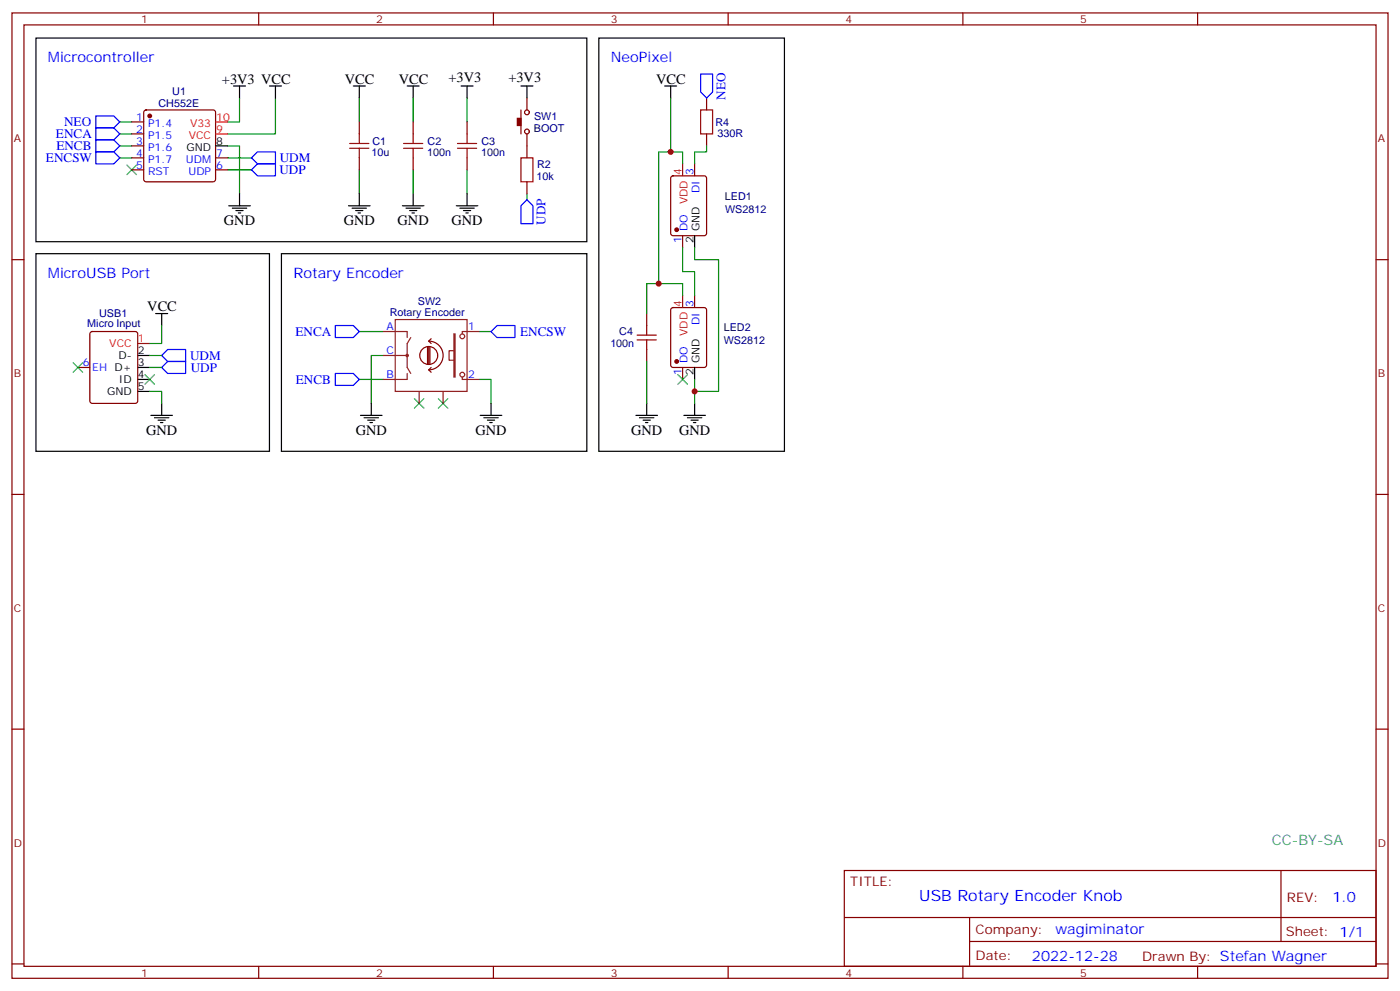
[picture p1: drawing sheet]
<svg xmlns="http://www.w3.org/2000/svg" width="412mm" height="292mm" viewBox="0 0 412 292" stroke-linecap="round" stroke-linejoin="round" font-family="sans-serif">
<g fill="none" stroke="#870000" stroke-width=".35">
<path d="M3.5 3.8h405.4v284.3h-405.4zM7.1 7.3h398.2v277.3h-398.2zM76.2 3.8v3.5M145.3 3.8v3.5M214.5 3.8v3.5M283.6 3.8v3.5M352.8 3.8v3.5M38.8 35.9h3.5M38.8 39.4h3.5M42.6 32.6l.4-.2h19.8l.5 .2 .2 .5v19.7l-.2 .5-.5 .3h-19.8l-.5-.3-.2-.5v-19.7zM105.8 35.9v3.5M121.7 35.9v3.5"/>
<path d="M137.6 35.9v3.5M153.5 32.4v7M155.2 28.9v3.5M155.2 39.4v7.1M208.1 28.9v3.5M208.1 39.4v3.6M38.8 43h3.5M38.8 46.5h3.5M38.8 50h3.5M63.5 46.5h3.5M63.5 50h3.5M105.8 46.5v3.5"/>
<path d="M121.7 46.5v3.5M137.6 46.5v3.5M155.2 53.6v3.5M197.8 52l.5-.2h9.1l.7 .4v16.5l-.4 .7h-9.4l-.7-.4v-16.5zM204.6 48.3v3.5M3.5 76.5h3.6M201.1 69.4v3.6M405.3 76.5h3.6M26.7 97.9l.5-.3h12.7l.6 .5 .1 20-.5 .7h-12.9l-.7-.4v-20zM190.5 92.4v3.5M197.8 90.8l.5-.2h9.1l.7 .4v16.5l-.4 .7h-9.4l-.7-.4v-16.5zM204.6 87.1v3.5"/>
<path d="M22.9 108.2h3.6M190.5 102.9v3.6M201.1 108.2v3.6M3.5 145.6h3.6M405.3 145.6h3.6M3.5 214.8h3.6M405.3 214.8h3.6M248.7 256.4h156.6v28.2h-156.6zM377.3 256.4v20.9M248.7 270.2h156.5M285.6 277.3h119.6M285.6 270.2v14.2"/>
<path d="M3.5 283.9h3.6M76.2 284.6v3.5M145.3 284.6v3.5M214.5 284.6v3.5M283.6 284.6v3.5M352.8 284.6v3.5M405.3 283.9h3.6"/>
<circle cx="155.2" cy="33.1" r=".71"/>
<circle cx="155.2" cy="38.7" r=".71"/>
</g>
<g fill="none" stroke="#000" stroke-width=".35">
<path d="M10.6 11.2h162.3v60h-162.3zM176.4 11.2h54.7v121.7h-54.7zM68.8 25.3h3.5M70.6 25.3v3.6M79.4 25.3h3.5M81.1 25.3v3.6M104.1 25.3h3.5M105.8 25.3v3.6M119.9 25.3h3.6M121.7 25.3v3.6M135.8 25.3h3.5M137.6 25.3v3.6"/>
<path d="M153.5 25.3h3.5M155.2 25.3v3.6M195.8 25.3h3.5M197.6 25.3v3.6M63.5 43h3.5M70.6 57.1v3.5M105.8 57.1v3.5M121.7 57.1v3.5M137.6 57.1v3.5M10.6 74.7h68.8v58.2h-68.8zM67.4 60.6h6.3M68.4 61.3h4.3"/>
<path d="M69.5 62h2.1M70.2 62.7h.7M82.9 74.7h90v58.2h-90zM102.7 60.6h6.3M103.7 61.3h4.2M104.8 62h2.1M105.5 62.7h.7M118.5 60.6h6.4M119.6 61.3h4.2M120.6 62h2.2M121.4 62.7h.7M134.4 60.6h6.4"/>
<path d="M135.5 61.3h4.2M136.5 62h2.1M137.2 62.7h.7M204.6 69.4v3.6M45.9 92.4h3.5M47.6 92.4v3.5M40.6 115.3h3.5M40.6 111.8h3.5M40.6 108.2h3.5M40.6 104.7h3.5M47.6 118.8v3.5M109.4 118.8v3.5"/>
<path d="M144.6 118.8v3.5M190.5 118.8v3.5M204.6 108.2v3.6M204.6 118.8v3.5M44.4 122.3h6.4M45.5 123h4.2M46.6 123.8h2.1M47.3 124.5h.7M106.2 122.3h6.3M107.2 123h4.3M108.3 123.8h2.1M109 124.5h.7"/>
<path d="M141.5 122.3h6.3M142.5 123h4.3M143.6 123.8h2.1M144.3 124.5h.7M187.3 122.3h6.4M188.4 123h4.2M189.4 123.8h2.2M190.1 124.5h.8M201.4 122.3h6.4M202.5 123h4.2M203.6 123.8h2.1M204.3 124.5h.7"/>
</g>
<g fill="none" stroke="#008700" stroke-width=".35">
<path d="M35.3 39.4h3.5M35.3 35.9h3.5M70.6 28.9v7h-3.6M81.1 28.9v10.5h-14.1M105.8 28.9v7M121.7 28.9v7M137.6 28.9v7M197.6 28.9v15.8h3.5v3.6M35.3 46.5h3.5M35.3 43h3.5M67 43h3.6v14.1M67 46.5h7.1"/>
<path d="M67 50h7.1M105.8 50v7.1M121.7 50v7.1M137.6 50v7.1M155.2 57.1v1.7M197.6 44.7h-3.6v38.8h7.1v3.6M208.1 43v1.7h-3.5v3.6M201.1 73v7h3.5v7.1M204.6 73v3.5h7.1v38.8h-7.1M47.6 95.9v5.3h-3.5M105.8 97.6h7.1M141.1 97.6h3.5"/>
<path d="M194 83.5h-3.5v8.9M44.1 115.3h3.5v3.5M44.1 104.7h3.5M44.1 108.2h3.5M105.8 111.8h7.1M112.9 104.7h-3.5v14.1M141.1 111.8h3.5v7M190.5 106.5v12.3M204.6 111.8v7"/>
</g>
<g fill="#870000" stroke="#870000" stroke-width=".35">
<path d="M152.4 34.9h1.1v2.1h-1.1z"/>
<circle cx="44.1" cy="34.1" r=".53"/>
<circle cx="199.3" cy="67.7" r=".53"/>
<circle cx="199.3" cy="106.5" r=".53"/>
</g>
<g fill="none" stroke="#a10000" stroke-width=".35">
<path d="M105.8 39.4v2.9M121.7 39.4v2.9M137.6 39.4v2.9M206.4 32.4h3.5v7h-3.5zM103 42.3h5.7M103 43.7h5.7M105.8 43.7v2.8M118.9 42.3h5.6M118.9 43.7h5.6M121.7 43.7v2.8M134.8 42.3h5.6M134.8 43.7h5.6"/>
<path d="M137.6 43.7v2.8M153.5 46.5h3.5v7.1h-3.5zM187.7 98.7h5.6M190.5 95.9v2.8M187.7 100.1h5.6M190.5 100.1v2.8"/>
</g>
<g fill="none" stroke="#00f" stroke-width=".35">
<path d="M28.2 37.7h5.3l1.8 1.7-1.8 1.8h-5.3zM28.2 34.1h5.3l1.8 1.8-1.8 1.8h-5.3zM206.4 21.8h3.5v5.3l-1.8 1.8-1.7-1.8zM28.2 44.7h5.3l1.8 1.8-1.8 1.8h-5.3zM28.2 41.2h5.3l1.8 1.8-1.8 1.7h-5.3zM74.1 50l1.7-1.7h5.3v3.5h-5.3zM74.1 46.5l1.7-1.8h5.3v3.6h-5.3zM153.5 60.6l1.7-1.8 1.8 1.8v5.3h-3.5zM98.8 95.9h5.3l1.7 1.7-1.7 1.8h-5.3zM144.6 97.6l1.8-1.7h5.3v3.5h-5.3zM47.6 108.2l1.8-1.7h5.3v3.5h-5.3zM47.6 104.7l1.8-1.8h5.3v3.6h-5.3z"/>
<path d="M98.8 110h5.3l1.7 1.8-1.7 1.7h-5.3z"/>
</g>
<path d="M37.4 48.6l2.8 2.8M40.2 48.6l-2.8 2.8M21.5 106.8l2.8 2.8M24.3 106.8l-2.8 2.8M42.7 110.3l2.8 2.9M45.5 110.3l-2.8 2.9M122.1 117.4l2.8 2.8M124.9 117.4l-2.8 2.8M129.1 117.4l2.8 2.8M131.9 117.4l-2.8 2.8M199.7 110.3l2.8 2.9M202.5 110.3l-2.8 2.9" fill="none" stroke="#3c3" stroke-width=".35"/>
<path d="M63.5 39.4h3.5M63.5 35.9h3.5M201.1 48.3v3.5M201.1 87.1v3.5M40.6 101.2h3.5" fill="none" stroke="#f00" stroke-width=".35"/>
<g fill="none" stroke="#8c2424" stroke-width=".35">
<path d="M112.9 97.6h7v1.8M116.4 94.1h21.2v21.2h-21.2zM121 99.4l-1.1 1.8v7l1.1 1.8M133.7 98.4h.4v12.7h-.4zM141.1 97.6h-4.9v.8M112.9 104.7h7M119.9 110v1.8h-7M123.5 115.3v3.5M130.5 115.3v3.5M133.7 103.3h-1.4v2.8h1.4M136.2 111.1v.7h4.9"/>
<circle cx="136.2" cy="99.1" r=".71"/>
<circle cx="119.9" cy="104.7" r=".35"/>
<circle cx="136.2" cy="110.3" r=".71"/>
</g>
<path d="M127 99.8l-.7 .7M125.9 102.2v5M126.3 100.5a4.2 4.2 0 0 1 4.2 4.2 4.2 4.2 0 0 1-4.2 4.2M126.3 108.9l.7 .7M126.3 102.2v5M126.3 100.5l.7 .7M126.6 102.2v5M127 108.2l-.7 .7M128.9 104.7a2.65 2.65 0 0 0-3.7-2.4 2.65 2.65 0 0 0-.6 4.4 2.65 2.65 0 0 0 4.2-1.3l.1-.6" fill="none" stroke="#850000" stroke-width=".35"/>
<g fill="#c00">
<circle cx="197.6" cy="44.7" r=".88"/>
<circle cx="204.6" cy="115.3" r=".88"/>
<circle cx="194" cy="83.5" r=".88"/>
</g>
<text font-size="4.6" fill="#00f" x="270.8" y="265.4">USB Rotary Encoder Knob</text>
<g font-size="4.2" fill="#00f">
<text x="14.1" y="18.3">Microcontroller</text>
<text x="179.9" y="18.3">NeoPixel</text>
<text x="14.1" y="81.8">MicroUSB Port</text>
<text x="86.4" y="81.8">Rotary Encoder</text>
<text x="392.5" y="265.7">1.0</text>
<text x="310.9" y="275.2">wagiminator</text>
<text x="304" y="283">2022-12-28</text>
</g>
<g font-size="4.2">
<text x="65.4" y="24.6">+3V3 VCC</text>
<text x="101.6" y="24.6">VCC</text>
<text x="117.5" y="24.6">VCC</text>
<text x="132.1" y="24.3">+3V3</text>
<text x="149.7" y="24.3">+3V3</text>
<text x="193.3" y="24.6">VCC</text>
<text x="66" y="66.3">GND</text>
<text x="101.2" y="66.3">GND</text>
<text x="117.1" y="66.3">GND</text>
<text x="133" y="66.3">GND</text>
<text x="43.4" y="91.7">VCC</text>
<text x="43" y="128">GND</text>
<text x="104.8" y="128">GND</text>
<text x="140.1" y="128">GND</text>
<text x="185.9" y="128">GND</text>
<text x="200" y="128">GND</text>
</g>
<text font-size="4.2" fill="#0099b0" x="374.6" y="249">CC-BY-SA</text>
<g font-size="3.9" fill="#00f">
<text x="213.7" y="29.4" transform="rotate(-90 213.7 29.4)">NEO</text>
<text x="16.5" y="40.7">ENCA</text>
<text x="18.9" y="37.2">NEO</text>
<text x="13.5" y="47.8">ENCSW</text>
<text x="16.6" y="44.2">ENCB</text>
<text x="82.4" y="47.8">UDM</text>
<text x="82.3" y="51.3">UDP</text>
<text x="160.7" y="66.2" transform="rotate(-90 160.7 66.2)">UDP</text>
<text x="87" y="98.9">ENCA</text>
<text x="153.2" y="98.9">ENCSW</text>
<text x="56" y="106">UDM</text>
<text x="56.2" y="109.5">UDP</text>
<text x="87.2" y="113">ENCB</text>
</g>
<g font-size="3.9" fill="#800">
<text x="250.5" y="261">TITLE:</text>
<text x="379.1" y="265.7">REV:</text>
<text x="287.4" y="275.2">Company:</text>
<text x="378.7" y="275.8">Sheet: 1/1</text>
<text x="287.4" y="282.9">Date:</text>
<text x="336.4" y="282.9">Drawn By: Stefan Wagner</text>
</g>
<g font-size="3.2" fill="#800">
<text x="41.6" y="6.8">1</text>
<text x="110.8" y="6.8">2</text>
<text x="179.9" y="6.8">3</text>
<text x="249.1" y="6.8">4</text>
<text x="318.2" y="6.8">5</text>
<text x="4.1" y="41.9">A</text>
<text x="405.9" y="41.9">A</text>
<text x="4.1" y="111.1">B</text>
<text x="405.9" y="111.1">B</text>
<text x="4.1" y="180.2">C</text>
<text x="405.9" y="180.2">C</text>
<text x="4.1" y="249.3">D</text>
<text x="405.9" y="249.3">D</text>
<text x="41.6" y="287.6">1</text>
<text x="110.8" y="287.6">2</text>
<text x="179.9" y="287.6">3</text>
<text x="249.1" y="287.6">4</text>
<text x="318.2" y="287.6">5</text>
</g>
<g font-size="3.2" fill="#000080">
<text x="50.7" y="28">U1</text>
<text x="46.7" y="31.4">CH552E</text>
<text x="157.3" y="35.3">SW1</text>
<text x="157.3" y="38.8">BOOT</text>
<text x="210.8" y="37.1">R4</text>
<text x="211.3" y="40.2">330R</text>
<text x="109.4" y="45.9">10u</text>
<text x="109.7" y="42.7">C1</text>
<text x="125.9" y="45.9">100n</text>
<text x="126" y="42.7">C2</text>
<text x="141.7" y="45.9">100n</text>
<text x="141.8" y="42.7">C3</text>
<text x="158.1" y="52.9">10k</text>
<text x="158.2" y="49.4">R2</text>
<text x="213.6" y="59">LED1</text>
<text x="213.6" y="62.8">WS2812</text>
<text x="123.1" y="90">SW2</text>
<text x="29.2" y="93.4">USB1</text>
<text x="114.8" y="93.1">Rotary Encoder</text>
<text x="25.7" y="96.3">Micro Input</text>
<text x="182.4" y="98.8">C4</text>
<text x="213.2" y="97.4">LED2</text>
<text x="213.2" y="101.3">WS2812</text>
<text x="179.8" y="102.3">100n</text>
</g>
<g font-size="3.2" fill="#00f">
<text x="40.1" y="35.6">1</text>
<text x="40.1" y="39.1">2</text>
<text x="43.6" y="37.3">P1.4</text>
<text x="43.6" y="40.9">P1.5</text>
<text x="40.1" y="42.6">3</text>
<text x="40.1" y="46.1">4</text>
<text x="43.6" y="44.4">P1.6</text>
<text x="43.6" y="47.9">P1.7</text>
<text x="54.8" y="47.9">UDM</text>
<text x="63.7" y="46.1">7</text>
<text x="40.1" y="49.7">5</text>
<text x="43.6" y="51.4">RST</text>
<text x="55.5" y="51.4">UDP</text>
<text x="63.7" y="49.7">6</text>
<text x="204.3" y="51.6" transform="rotate(-90 204.3 51.6)">3</text>
<text x="206" y="56.9" transform="rotate(-90 206 56.9)">DI</text>
<text x="200.7" y="71.6" transform="rotate(-90 200.7 71.6)">1</text>
<text x="202.5" y="68.1" transform="rotate(-90 202.5 68.1)">DO</text>
<text x="204.3" y="90.4" transform="rotate(-90 204.3 90.4)">3</text>
<text x="206" y="95.7" transform="rotate(-90 206 95.7)">DI</text>
<text x="113.9" y="97.3">A</text>
<text x="137.9" y="97.3">1</text>
<text x="24.4" y="107.9">6</text>
<text x="113.8" y="104.4">C</text>
<text x="202.5" y="106.9" transform="rotate(-90 202.5 106.9)">DO</text>
<text x="27.2" y="109.3">EH D+</text>
<text x="113.9" y="111.4">B</text>
<text x="137.9" y="111.4">2</text>
<text x="200.7" y="110.4" transform="rotate(-90 200.7 110.4)">1</text>
</g>
<g font-size="3.2" fill="#f00">
<text x="63.7" y="35.6">10</text>
<text x="55.6" y="40.9">VCC</text>
<text x="56" y="37.3">V33</text>
<text x="63.7" y="39.1">9</text>
<text x="200.7" y="51.6" transform="rotate(-90 200.7 51.6)">4</text>
<text x="202.5" y="60.2" transform="rotate(-90 202.5 60.2)">VDD</text>
<text x="200.7" y="90.4" transform="rotate(-90 200.7 90.4)">4</text>
<text x="40.6" y="100.8">1</text>
<text x="202.5" y="99" transform="rotate(-90 202.5 99)">VDD</text>
<text x="32.2" y="102.2">VCC</text>
</g>
<g font-size="3.2">
<text x="54.9" y="44.4">GND</text>
<text x="63.7" y="42.6">8</text>
<text x="204.3" y="71.6" transform="rotate(-90 204.3 71.6)">2</text>
<text x="206" y="68.1" transform="rotate(-90 206 68.1)">GND</text>
<text x="34.9" y="105.8">D-</text>
<text x="40.6" y="107.9">3</text>
<text x="40.6" y="104.4">2</text>
<text x="206" y="106.9" transform="rotate(-90 206 106.9)">GND</text>
<text x="35" y="112.8">ID</text>
<text x="40.6" y="111.4">4</text>
<text x="204.3" y="110.4" transform="rotate(-90 204.3 110.4)">2</text>
<text x="31.5" y="116.3">GND</text>
<text x="40.6" y="114.9">5</text>
</g>
</svg>
